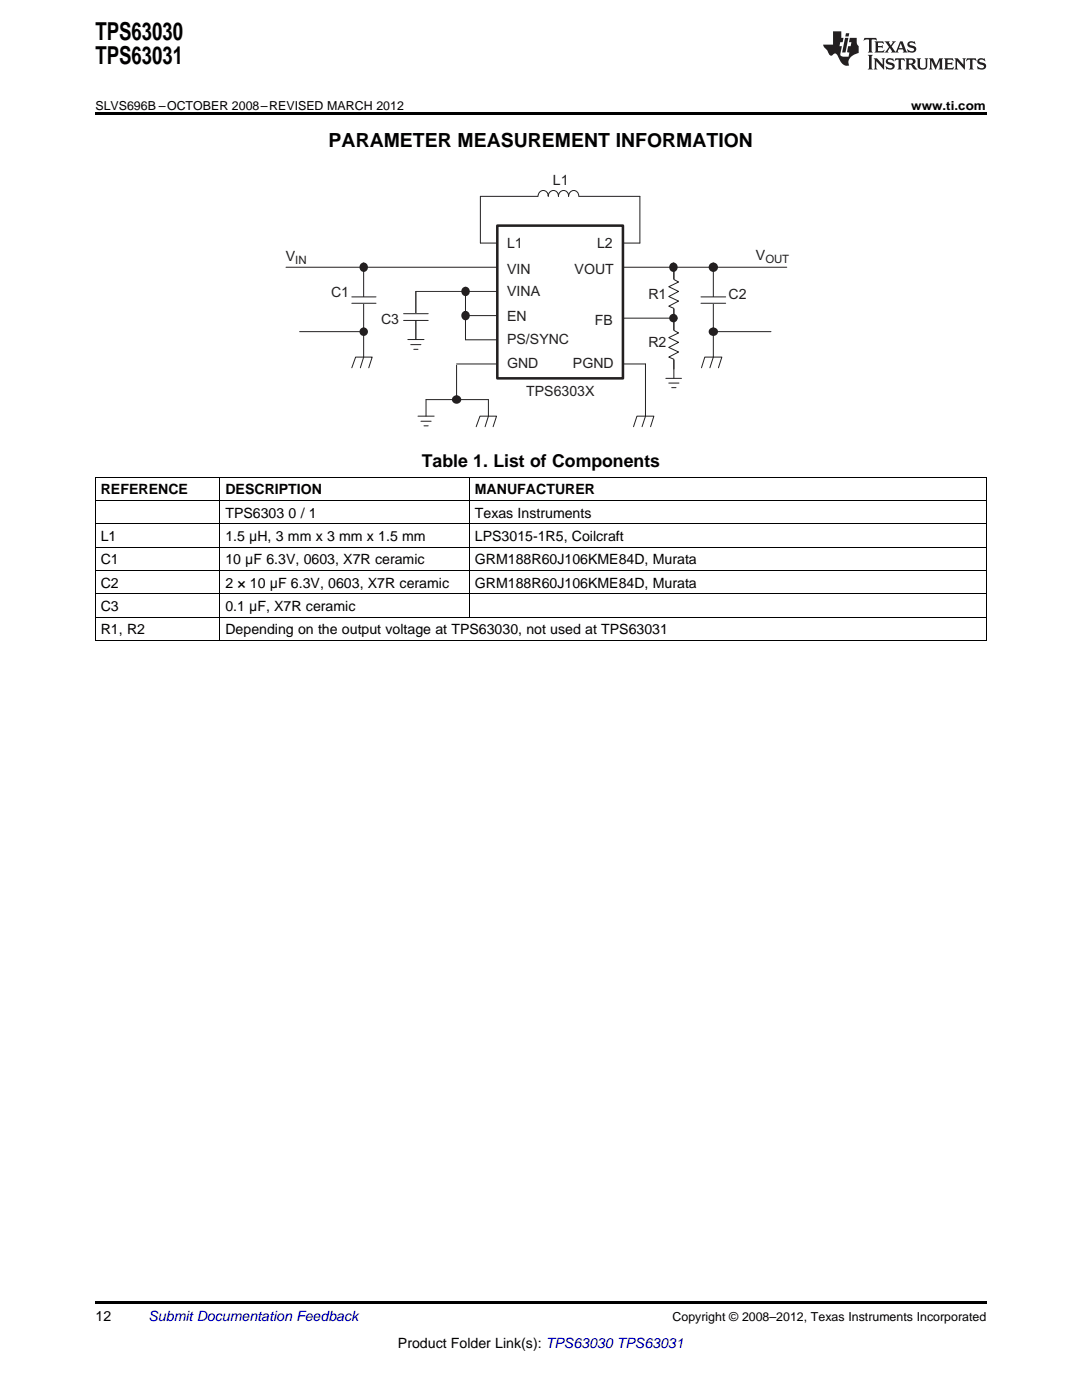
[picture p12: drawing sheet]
<svg xmlns="http://www.w3.org/2000/svg" width="216mm" height="279mm" viewBox="0 0 216 279" stroke-linecap="round" stroke-linejoin="round" font-family="sans-serif">
<g fill="#231f20">
<path d="M172.5 7.6l-.1 .5 .4-.2h.6v.1v2.1l-.2 .4h.9l-.2-.4v-2.1l.1-.1h.5l.5 .2-.2-.5zM174.5 8.3l.2 .3v1.5l-.2 .4h1.8l.2-.6a1.04 1.04 0 0 1-1.3 .2v-.7h.6l.3 .2v-.6l-.3 .2h-.6v-.6l.8-.1 .4 .3-.2-.5zM176.5 8.3l.9 1.1-.9 1.1h.8l-.2-.2 .4-.7 .5 .7-.2 .2h1.5l-.2-.2 .2-.4h.9l.1 .4-.2 .2h1l-.3-.3-.7-1.9h-.5l-.9 2-.8-1 .9-1h-.8l.1 .3-.4 .5-.3-.6 .1-.2zM179.7 8.6l.4 1h-.7zM181.3 8.4a.63 .63 0 0 0-.2 .7 .63 .63 0 0 0 .6 .4l.6 .2 .1 .2a.75 .75 0 0 1-.7 .4 .75 .75 0 0 1-.6-.5l.1 .7 .1-.1a1.11 1.11 0 0 0 1.5-.6 1.13 1.13 0 0 0-1.2-.8l-.1-.4a1.04 1.04 0 0 1 1.2 .2l-.2-.5-.2 .1-.4-.2zM173.2 10.9l.2 .4v2.2l-.2 .4h1l-.3-.4v-2.2l.3-.4zM174.3 11.6l.3 .4v1.5l-.3 .4h.8l-.2-.4v-1.3l1.5 1.7v-1.9l.2-.4h-.7l.2 .4v.9l-1.1-1.3zM177 11.8a.62 .62 0 0 0-.2 .7 .62 .62 0 0 0 .6 .4l.6 .1 .1 .3a.76 .76 0 0 1-.7 .3 .76 .76 0 0 1-.7-.4l.2 .7 .1-.1a1.11 1.11 0 0 0 1.5-.6 1.13 1.13 0 0 0-1.2-.8l-.1-.4a1.04 1.04 0 0 1 1.2 .2l-.2-.6-.2 .1-.5-.1zM178.7 11.6l-.2 .6a.61 .61 0 0 1 .8-.3v1.6l-.2 .4h.9l-.2-.4v-1.6a.63 .63 0 0 1 .7 .3l-.1-.6zM180.6 11.6l.3 .4v1.5l-.3 .4h1l-.2-.2-.1-.8 .6 .2a.76 .76 0 0 0 1.2 .7l-1-1a.58 .58 0 0 0 .6-.5 .58 .58 0 0 0-.5-.6zM181.4 11.9h.1a.45 .45 0 0 1 .5 .1 .45 .45 0 0 1 .1 .5l-.8 .2zM182.9 11.6l.2 .2a2.17 2.17 0 0 0 .3 1.9 .99 .99 0 0 0 1.6-.6v-1.1l.2-.4h-.7l.2 .2a1.92 1.92 0 0 1-.2 1.8 .6 .6 0 0 1-.9-.5v-1.1l.2-.4zM185.4 11.6l.2 .4v1.5l-.2 .4h.7l-.2-.4v-1.4l.8 1.8 .8-1.8v1.4l-.2 .4h.9l-.2-.4v-1.5l.2-.4h-.8l-.6 1.5-.6-1.5zM188.4 11.6l.2 .4v1.5l-.2 .4h1.8l.1-.6a1.04 1.04 0 0 1-1.2 .1v-.6h.5l.4 .2v-.6l-.4 .2h-.5v-.7h.8l.3 .3-.1-.6zM190.5 11.6l.2 .4v1.5l-.2 .4h.7l-.2-.4v-1.3l1.5 1.7v-1.9l.2-.4h-.7l.2 .4v.9l-1.1-1.3zM192.9 11.6l-.1 .6a.61 .61 0 0 1 .7-.3l.1 1.6-.3 .4h1l-.3-.4 .1-1.6a.63 .63 0 0 1 .7 .3l-.1-.6zM195.2 11.8a.62 .62 0 0 0-.2 .7 .62 .62 0 0 0 .6 .4l.6 .1 .1 .3a.76 .76 0 0 1-.7 .3 .76 .76 0 0 1-.6-.4l.1 .7 .1-.1a1.11 1.11 0 0 0 1.6-.6 1.13 1.13 0 0 0-1.3-.8l-.1-.4a1.04 1.04 0 0 1 1.2 .2l-.1-.6-.2 .1-.5-.1z"/>
<path d="M166.2 6.3v2.6h-1.9v.4l.8 .9a.91 .91 0 0 0 1 .8 .56 .56 0 0 1 .5-.3 .56 .56 0 0 1 .5 .3l.4 .8a1.53 1.53 0 0 0 1.9 1.2 1.54 1.54 0 0 1 1-2.1l.9-.3v-1.4a1.52 1.52 0 0 1-.4-1.6h-1.3l-.2 .8h.5l-.2 .8h-.5l-.1 1v.2l.4 .1-.2 .8a1.93 1.93 0 0 1-1.6-.3l.3-1.8h-.5l.2-.8h.4l.2-.8h-.4v-1.3zM168.6 7.6l-.6 2.9h.7l.6-2.9zM168.8 6.6l-.1 .7h.6l.2-.7z"/>
</g>
<path d="M95.9 39.2h31.8M57.1 53.3h99.9M83 58.2h32.5M95.9 48.5h31.8M91.1 72.6h37.7M92.9 63h29.1M92.9 67.8h26.1M117.3 63.5h17.8" fill="none" stroke="#231f20" stroke-width=".2"/>
<path d="M107.4 38.3l8.1-.1v2.2h-8.1z" fill-rule="evenodd" fill="#fff"/>
<path d="M109.4 39.1a1.02 1.02 0 0 0-1.1-1.1 1.02 1.02 0 0 0-.9 1.2M111.4 39.1a1.02 1.02 0 0 0-1-1.1 1.02 1.02 0 0 0-1 1.2M113.5 39.2a1.03 1.03 0 0 1 1-1.2 1.03 1.03 0 0 1 1 1.2M113.5 39.1a1.02 1.02 0 0 0-1.1-1.1 1.02 1.02 0 0 0-1 1.2" fill="none" stroke="#231f20" stroke-width=".2"/>
<path d="M99.2 45h25.1v30.5h-25.1z" fill-rule="evenodd" fill="#fff"/>
<path d="M99.2 45h25.1v30.5h-25.1z" fill="none" stroke="#231f20" stroke-width=".51"/>
<path d="M95.9 39.2v9.3M127.7 39.2v9.3M134.5 53.3v22.2M128.8 72.6v10.5l-.7 2.1M126.4 85.2l.7-2.1h3.4l-.7 2.1" fill="none" stroke="#231f20" stroke-width=".2"/>
<path d="M133.5 55.7h2v5.8h-2z" fill-rule="evenodd" fill="#fff"/>
<path d="M134.5 53.8v2l.9 .5-2 .9 2 1-2 1 2 .9-2 1 1.1 .4v2.1" fill="none" stroke="#231f20" stroke-width=".2"/>
<path d="M133.5 65.9h2v5.8h-2z" fill-rule="evenodd" fill="#fff"/>
<path d="M134.5 64v1.9l.9 .5-2 1 2 .9-2 1 2 1-2 1 1.1 .4v2" fill="none" stroke="#231f20" stroke-width=".2"/>
<circle cx="134.3" cy="53.3" r=".73" fill="#231f20"/>
<circle cx="134.3" cy="53.3" r=".73" fill="none" stroke="#231f20" stroke-width=".34"/>
<circle cx="134.4" cy="63.5" r=".68" fill="#231f20"/>
<circle cx="134.4" cy="63.5" r=".68" fill="none" stroke="#231f20" stroke-width=".34"/>
<path d="M142.3 53.3v18M132.9 75.5h3.1M133.4 76.4h2.1M134 77.4h.9" fill="none" stroke="#231f20" stroke-width=".2"/>
<path d="M140.9 59.3h2.6v1.2h-2.6z" fill-rule="evenodd" fill="#fff"/>
<path d="M139.9 59.3h4.9M139.9 60.5h4.9" fill="none" stroke="#231f20" stroke-width=".2"/>
<circle cx="142.3" cy="53.3" r=".76" fill="#231f20"/>
<circle cx="142.3" cy="53.3" r=".76" fill="none" stroke="#231f20" stroke-width=".34"/>
<path d="M142.3 66.2h11.5" fill="none" stroke="#231f20" stroke-width=".2"/>
<circle cx="142.4" cy="66.2" r=".71" fill="#231f20"/>
<circle cx="142.4" cy="66.2" r=".71" fill="none" stroke="#231f20" stroke-width=".34"/>
<path d="M91.1 72.9v6.9M140 73.4l.6-2.1h3.4l-.6 2.1M142.3 71.3l-.6 2.1M83.4 83.1h3.2M84 84.1h2M84.6 85h.8M85 83.1v-3.3h12.5v3.3l-.7 2.1M95 85.2l.8-2.1h3.3l-.7 2.1" fill="none" stroke="#231f20" stroke-width=".2"/>
<circle cx="91.1" cy="79.8" r=".71" fill="#231f20"/>
<circle cx="91.1" cy="79.8" r=".71" fill="none" stroke="#231f20" stroke-width=".34"/>
<path d="M92.9 58.2v9.6" fill="none" stroke="#231f20" stroke-width=".2"/>
<circle cx="92.9" cy="63" r=".73" fill="#231f20"/>
<circle cx="92.9" cy="63" r=".73" fill="none" stroke="#231f20" stroke-width=".34"/>
<circle cx="92.9" cy="58.1" r=".73" fill="#231f20"/>
<circle cx="92.9" cy="58.1" r=".73" fill="none" stroke="#231f20" stroke-width=".34"/>
<path d="M83 58.2v9.6M81.4 67.8h3.2M82 68.8h2M82.6 69.7h.8" fill="none" stroke="#231f20" stroke-width=".2"/>
<path d="M81.6 62.6h2.6v1.3h-2.6z" fill-rule="evenodd" fill="#fff"/>
<path d="M72.6 53.3v18M80.5 62.6h4.9M80.5 64h4.9" fill="none" stroke="#231f20" stroke-width=".2"/>
<path d="M71.2 59.3h2.6v1.2h-2.6z" fill-rule="evenodd" fill="#fff"/>
<path d="M70.2 59.3h4.8M70.2 60.5h4.8" fill="none" stroke="#231f20" stroke-width=".2"/>
<circle cx="72.5" cy="53.3" r=".73" fill="#231f20"/>
<circle cx="72.5" cy="53.3" r=".73" fill="none" stroke="#231f20" stroke-width=".34"/>
<path d="M59.8 66.2h12.6" fill="none" stroke="#231f20" stroke-width=".2"/>
<circle cx="72.6" cy="66.2" r=".68" fill="#231f20"/>
<circle cx="72.6" cy="66.2" r=".68" fill="none" stroke="#231f20" stroke-width=".34"/>
<path d="M70.2 73.4l.8-2.1h3.3l-.7 2.1M72.6 71.3l-.7 2.1" fill="none" stroke="#231f20" stroke-width=".2"/>
<path d="M19 22.5h177.8v.5h-177.8zM19 259.7h177.8v.5h-177.8z" fill="#000"/>
<path d="M19 99.9h177.8M19 95.2h177.8M19.1 95.2v32.6M43.9 95.2v32.6M93.6 95.2v28M196.8 95.2v32.6M19 118.5h177.8M19 113.8h177.8M19 109.2h177.8M19 104.5h177.8M19 127.8h177.8M19 123.1h177.8" fill="none" stroke="#000" stroke-width=".2"/>
<g font-size="4.9">
<text x="19" y="7.9">TPS63030</text>
<text x="19" y="12.8">TPS63031</text>
</g>
<text font-size="3.9" x="65.6" y="29.3">PARAMETER MEASUREMENT INFORMATION</text>
<text font-size="3.5" x="84.2" y="93.1">Table 1. List of Components</text>
<g font-size="2.8" fill="#231f20">
<text x="110.3" y="37">L1</text>
<text x="57" y="52.2">V</text>
<text x="101.2" y="49.4">L1</text>
<text x="119.1" y="49.4">L2</text>
<text x="150.8" y="51.9">V</text>
<text x="66.1" y="59.3">C1</text>
<text x="101.2" y="54.6">VIN</text>
<text x="101.2" y="59.1">VINA</text>
<text x="114.7" y="54.6">VOUT</text>
<text x="129.4" y="59.6">R1</text>
<text x="145.4" y="59.6">C2</text>
<text x="76" y="64.7">C3</text>
<text x="101.2" y="64.1">EN</text>
<text x="118.7" y="64.8">FB</text>
<text x="101.2" y="68.6">PS/SYNC</text>
<text x="129.4" y="69.2">R2</text>
<text x="101.2" y="73.4">GND</text>
<text x="114.3" y="73.4">PGND</text>
<text x="105" y="79">TPS6303X</text>
</g>
<g font-size="2.8">
<text x="20.1" y="98.6">REFERENCE</text>
<text x="45" y="98.6">DESCRIPTION</text>
<text x="94.8" y="98.6">MANUFACTURER</text>
<text x="20.1" y="107.9">L1</text>
<text x="45" y="103.3">TPS6303</text>
<text x="45" y="107.9">1.5 μH, 3 mm x 3 mm x 1.5 mm</text>
<text x="57.6" y="103.3">0 / 1</text>
<text x="94.8" y="103.3">Texas Instruments</text>
<text x="94.8" y="107.9">LPS3015-1R5, Coilcraft</text>
<text x="20.1" y="112.6">C1</text>
<text x="45" y="112.6">10 μF 6.3V, 0603, X7R ceramic</text>
<text x="94.8" y="112.6">GRM188R60J106KME84D, Murata</text>
<text x="20.1" y="117.3">C2</text>
<text x="45" y="117.3">2 × 10 μF 6.3V, 0603, X7R ceramic</text>
<text x="94.8" y="117.3">GRM188R60J106KME84D, Murata</text>
<text x="20.1" y="121.9">C3</text>
<text x="45" y="121.9">0.1 μF, X7R ceramic</text>
<text x="20.1" y="126.6">R1, R2</text>
<text x="45" y="126.6">Depending on the output voltage at TPS63030, not used at TPS63031</text>
<text x="19" y="263.6">12</text>
<text x="79.4" y="269">Product Folder Link(s): TPS63030 TPS63031</text>
</g>
<text font-size="2.8" fill="#0000c8" x="29.6" y="263.6">Submit Documentation Feedback</text>
<g font-size="2.5">
<text x="19" y="21.9">SLVS696B –OCTOBER 2008–REVISED MARCH 2012</text>
<text x="181.8" y="21.9">www.ti.com</text>
<text x="134.2" y="263.6">Copyright © 2008–2012, Texas Instruments Incorporated</text>
</g>
<g font-size="2.3" fill="#231f20">
<text x="58.9" y="52.8">IN</text>
<text x="152.7" y="52.5">OUT</text>
</g>
</svg>
